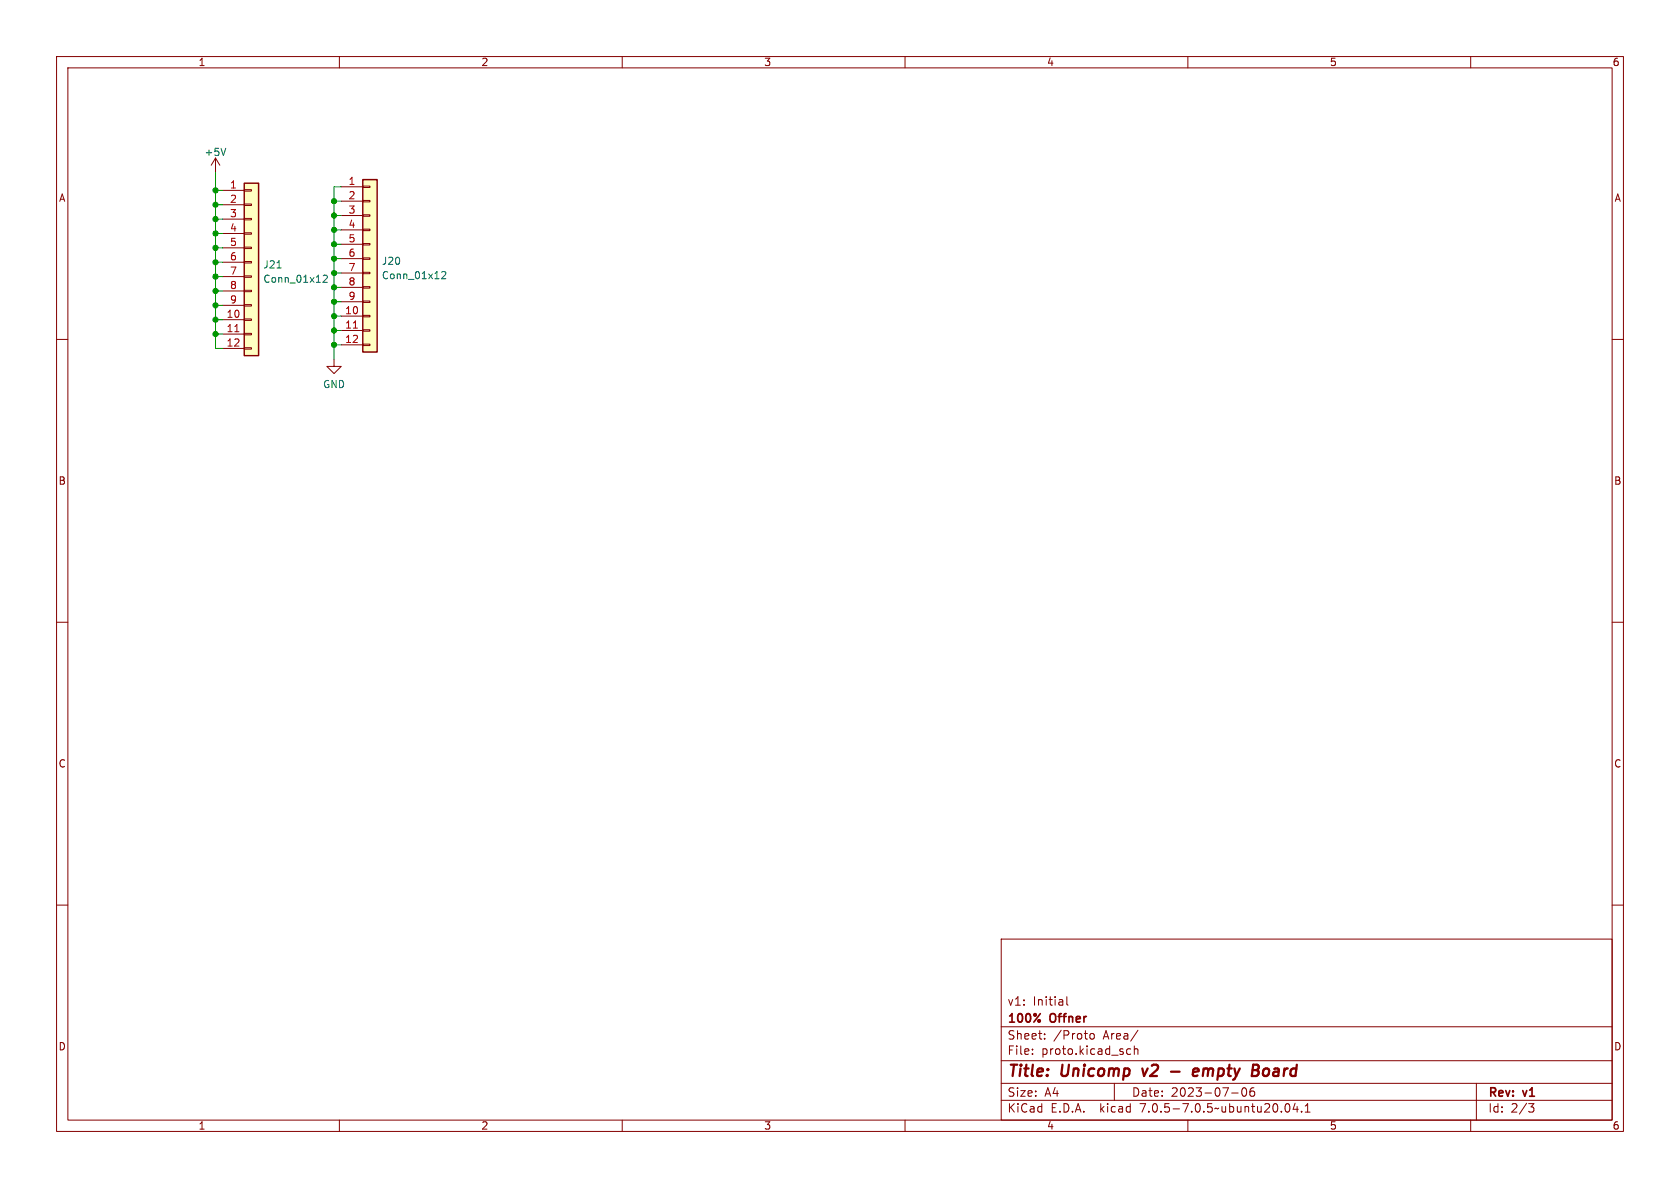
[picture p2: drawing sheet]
<svg xmlns="http://www.w3.org/2000/svg" width="297mm" height="210mm" viewBox="0 0 297 210" stroke-linecap="round" stroke-linejoin="round" font-family="sans-serif">
<g fill="none" stroke="#840000" stroke-width=".18">
<path d="M10 10h277v190h-277zM12 12h273v186h-273zM60 10v2M110 10v2M160 10v2M210 10v2M260 10v2M38.1 27.9l-.8 1.3M38.1 27.9v2.6M38.1 27.9l.8 1.3M39.4 33.7h3.8M39.4 36.2h3.8"/>
<path d="M39.4 38.7h3.8M43.2 38.6h1.2v.3h-1.2zM43.2 36.1h1.2v.2h-1.2zM43.2 33.5h1.2v.3h-1.2zM60.3 33h3.8M60.3 35.6h3.8M60.3 38.1h3.8M64.1 38h1.3v.2h-1.3zM64.1 35.4h1.3v.3h-1.3zM64.1 32.9h1.3v.2h-1.3zM10 60h2M39.4 56.5h3.8"/>
<path d="M39.4 59.1h3.8M39.4 41.3h3.8M39.4 43.8h3.8M39.4 46.4h3.8M39.4 48.9h3.8M39.4 51.4h3.8M39.4 54h3.8M43.2 58.9h1.2v.3h-1.2zM43.2 56.4h1.2v.2h-1.2zM43.2 53.8h1.2v.3h-1.2zM43.2 51.3h1.2v.3h-1.2zM43.2 48.8h1.2v.2h-1.2z"/>
<path d="M43.2 46.2h1.2v.3h-1.2zM43.2 43.7h1.2v.2h-1.2zM43.2 41.1h1.2v.3h-1.2zM60.3 55.9h3.8M60.3 58.4h3.8M60.3 40.6h3.8M60.3 43.2h3.8M60.3 45.7h3.8M60.3 48.3h3.8M60.3 50.8h3.8M60.3 53.3h3.8M64.1 58.3h1.3v.2h-1.3z"/>
<path d="M64.1 55.8h1.3v.2h-1.3zM64.1 53.2h1.3v.3h-1.3zM64.1 50.7h1.3v.2h-1.3zM64.1 48.1h1.3v.3h-1.3zM64.1 45.6h1.3v.2h-1.3zM64.1 43.1h1.3v.2h-1.3zM64.1 40.5h1.3v.3h-1.3zM285 60h2M39.4 61.6h3.8M43.2 61.5h1.2v.2h-1.2zM59.1 63.5v1.3h-1.3l1.3 1.2 1.2-1.2h-1.2M60.3 61h3.8"/>
<path d="M64.1 60.8h1.3v.3h-1.3zM10 110h2M285 110h2M10 160h2M285 160h2M177 166h108v32h-108zM188.6 176.2v1.3l.2 .2M60 198v2M110 198v2M160 198v2M177 194.5h108M177 191.5h108"/>
<path d="M177 187.5h108M177 181.5h108M182.5 186.3v.1M182.5 185.5v.1M184.7 183.6v.1M184.7 182.8v.1M192.7 182.8l.3-.1 .4 .1 .1 .6-.2 .2-.3 .1-.3-.1zM197 191.5v3M199.2 186.1l.3 .3 .4-.1M199.9 185.5l-.4-.1-.3 .3M200.5 185.5l.2-.1 .4 .1 .1 .9M200.5 184.9v1.5"/>
<path d="M201.2 182.1l-1.3 2M210 198v2M217.7 193.2h1.2M219.7 192.4a1 1 0 0 0 .2 1.4 .81 .81 0 0 0 .6-.6 .81 .81 0 0 0-.3-.8M221.2 192.4a1.01 1.01 0 0 0 0 1.4l.5-.1 .1-.5-.3-.3h-.3l-.2 .3M226.5 196.5v.1M227.3 195.2l.2-.1a.81 .81 0 0 1 .6 .6 .81 .81 0 0 1-.3 .8l-.1 .1a.81 .81 0 0 1-.4-1.4zM229 195l-.4 1.1h.9M229.3 195.6v1M230.1 196.5v.1M230.7 196.6h.9M230.7 195.5l.5-.4v1.5"/>
<path d="M260 198v2M261 191.5v6.5M270.2 195.1h1l-.5 .6 .4 .1 .1 .5-.3 .3h-.4"/>
</g>
<path d="M207 189.4h1.5M211.8 189l-.1-.1-.6 .1-.2 .9 .2 .3 .6-.1M211.9 189.4l-1 .1M221.4 189.2h.7M221.6 188.2h.6a.49 .49 0 0 1 .4 .5 .49 .49 0 0 1-.5 .5M222.1 189.2l.3 .1a.58 .58 0 0 1-.3 .9h-.8" fill="none" stroke="#840000" stroke-width=".4"/>
<path d="M39.9 26.2l-.4 1.3M49 47.4h.7M57.1 48.8l.5-.2 .3 .4-.8 .9h.8M78.1 48.1l.5-.1 .2 .4-.8 .9h.8" fill="none" stroke="#006464" stroke-width=".18"/>
<g fill="#ffffc2" stroke="#ffffc2" stroke-width=".18">
<path d="M64.1 31.8h2.6v30.4h-2.6z"/>
<path d="M43.2 32.4h2.5v30.5h-2.5z"/>
</g>
<path d="M43.2 32.4h2.5v30.5h-2.5zM64.1 31.8h2.6v30.4h-2.6z" fill="none" stroke="#840000" stroke-width=".25"/>
<path d="M41.5 58.6h.7M62.5 58h.7" fill="none" stroke="#a90000" stroke-width=".18"/>
<g fill="none" stroke="#009600" stroke-width=".18">
<path d="M38.1 30.5v31.1h1.3M38.1 36.2h1.3M38.1 33.7h1.3M38.1 38.7h1.3M59.1 38.1h1.2M59.1 35.6h1.2M60.3 33h-1.2v30.5M38.1 48.9h1.3M38.1 54h1.3M38.1 46.4h1.3M38.1 43.8h1.3M38.1 59.1h1.3"/>
<path d="M38.1 56.5h1.3M38.1 41.3h1.3M38.1 51.4h1.3M59.1 45.7h1.2M59.1 50.8h1.2M59.1 48.3h1.2M59.1 53.3h1.2M59.1 55.9h1.2M59.1 43.2h1.2M59.1 40.6h1.2M59.1 58.4h1.2M59.1 61h1.2"/>
</g>
<g fill="#009600" stroke="#009600" stroke-width=".18">
<circle cx="59.1" cy="58.4" r=".46"/>
<circle cx="59.1" cy="55.9" r=".46"/>
<circle cx="59.1" cy="45.7" r=".46"/>
<circle cx="59.1" cy="48.3" r=".46"/>
<circle cx="59.1" cy="50.8" r=".46"/>
<circle cx="59.1" cy="40.6" r=".46"/>
<circle cx="59.1" cy="38.1" r=".46"/>
<circle cx="59.1" cy="53.3" r=".46"/>
<circle cx="59.1" cy="43.2" r=".46"/>
<circle cx="59.1" cy="35.6" r=".46"/>
<circle cx="59.1" cy="61" r=".46"/>
<circle cx="38.1" cy="54" r=".46"/>
<circle cx="38.1" cy="48.9" r=".46"/>
<circle cx="38.1" cy="51.4" r=".46"/>
<circle cx="38.1" cy="36.2" r=".46"/>
<circle cx="38.1" cy="38.7" r=".46"/>
<circle cx="38.1" cy="46.4" r=".46"/>
<circle cx="38.1" cy="43.8" r=".46"/>
<circle cx="38.1" cy="59.1" r=".46"/>
<circle cx="38.1" cy="56.5" r=".46"/>
<circle cx="38.1" cy="41.3" r=".46"/>
<circle cx="38.1" cy="33.7" r=".46"/>
</g>
<g font-size="2.8" fill="#840000">
<text x="178" y="190.8">Title:</text>
<text x="187.5" y="190.8">Unicomp</text>
<text x="202.4" y="190.8">v2</text>
<text x="212.6" y="190.8">empty</text>
<text x="223.6" y="190.8">Board</text>
</g>
<g font-size="2.1" fill="#840000">
<text x="178" y="177.9">v1:</text>
<text x="182.5" y="177.9">Initial</text>
<text x="178" y="183.9">Sheet:</text>
<text x="178" y="181.1">100%</text>
<text x="185.6" y="181.1">Offner</text>
<text x="186.2" y="183.9">/Proto</text>
<text x="194.9" y="183.9">Area/</text>
<text x="178" y="186.6">File:</text>
<text x="184" y="186.6">proto.kicad_sch</text>
<text x="178" y="196.8">KiCad</text>
<text x="178" y="194">Size:</text>
<text x="184.6" y="194">A4</text>
<text x="185.7" y="196.8">E.D.A.</text>
<text x="194.4" y="196.8">kicad</text>
<text x="200" y="194">Date:</text>
<text x="201.5" y="196.8">7.0.5-7.0.5~ubuntu20.04.1</text>
<text x="206.9" y="194">2023-07-06</text>
<text x="263" y="194.2">Rev:</text>
<text x="263" y="196.8">Id:</text>
<text x="267" y="196.8">2/3</text>
<text x="269.2" y="194.2">v1</text>
</g>
<g font-size="1.8" fill="#840000">
<text x="35" y="11.8">1</text>
<text x="85" y="11.8">2</text>
<text x="135" y="11.8">3</text>
<text x="185" y="11.8">4</text>
<text x="235" y="11.8">5</text>
<text x="285" y="11.8">6</text>
<text x="10.4" y="35.8">A</text>
<text x="285.4" y="35.8">A</text>
<text x="10.3" y="85.8">B</text>
<text x="285.3" y="85.8">B</text>
<text x="10.3" y="135.8">C</text>
<text x="285.3" y="135.8">C</text>
<text x="10.3" y="185.8">D</text>
<text x="285.3" y="185.8">D</text>
<text x="35" y="199.8">1</text>
<text x="85" y="199.8">2</text>
<text x="135" y="199.8">3</text>
<text x="185" y="199.8">4</text>
<text x="235" y="199.8">5</text>
<text x="285" y="199.8">6</text>
</g>
<g font-size="1.8" fill="#006464">
<text x="36.1" y="27.7">+5V</text>
<text x="46.5" y="47.6">J21</text>
<text x="67.4" y="47">J20</text>
<text x="46.5" y="50.2">Conn_01x12</text>
<text x="67.4" y="49.5">Conn_01x12</text>
<text x="57.1" y="68.8">GND</text>
</g>
<g font-size="1.8" fill="#a90000">
<text x="40.6" y="33.4">1</text>
<text x="40.6" y="35.9">2</text>
<text x="61.6" y="32.8">1</text>
<text x="61.6" y="35.3">2</text>
<text x="40.6" y="38.5">3</text>
<text x="40.6" y="41">4</text>
<text x="61.6" y="37.8">3</text>
<text x="61.6" y="40.4">4</text>
<text x="40.6" y="43.6">5</text>
<text x="40.6" y="46.1">6</text>
<text x="61.6" y="42.9">5</text>
<text x="61.6" y="45.5">6</text>
<text x="40.6" y="48.6">7</text>
<text x="40.6" y="51.2">8</text>
<text x="40.6" y="53.7">9</text>
<text x="61.6" y="48">7</text>
<text x="61.6" y="50.5">8</text>
<text x="61.6" y="53.1">9</text>
<text x="40" y="56.3">10</text>
<text x="40" y="58.8">11</text>
<text x="61" y="55.6">10</text>
<text x="61" y="58.2">11</text>
<text x="40" y="61.3">12</text>
<text x="61" y="60.7">12</text>
</g>
</svg>
